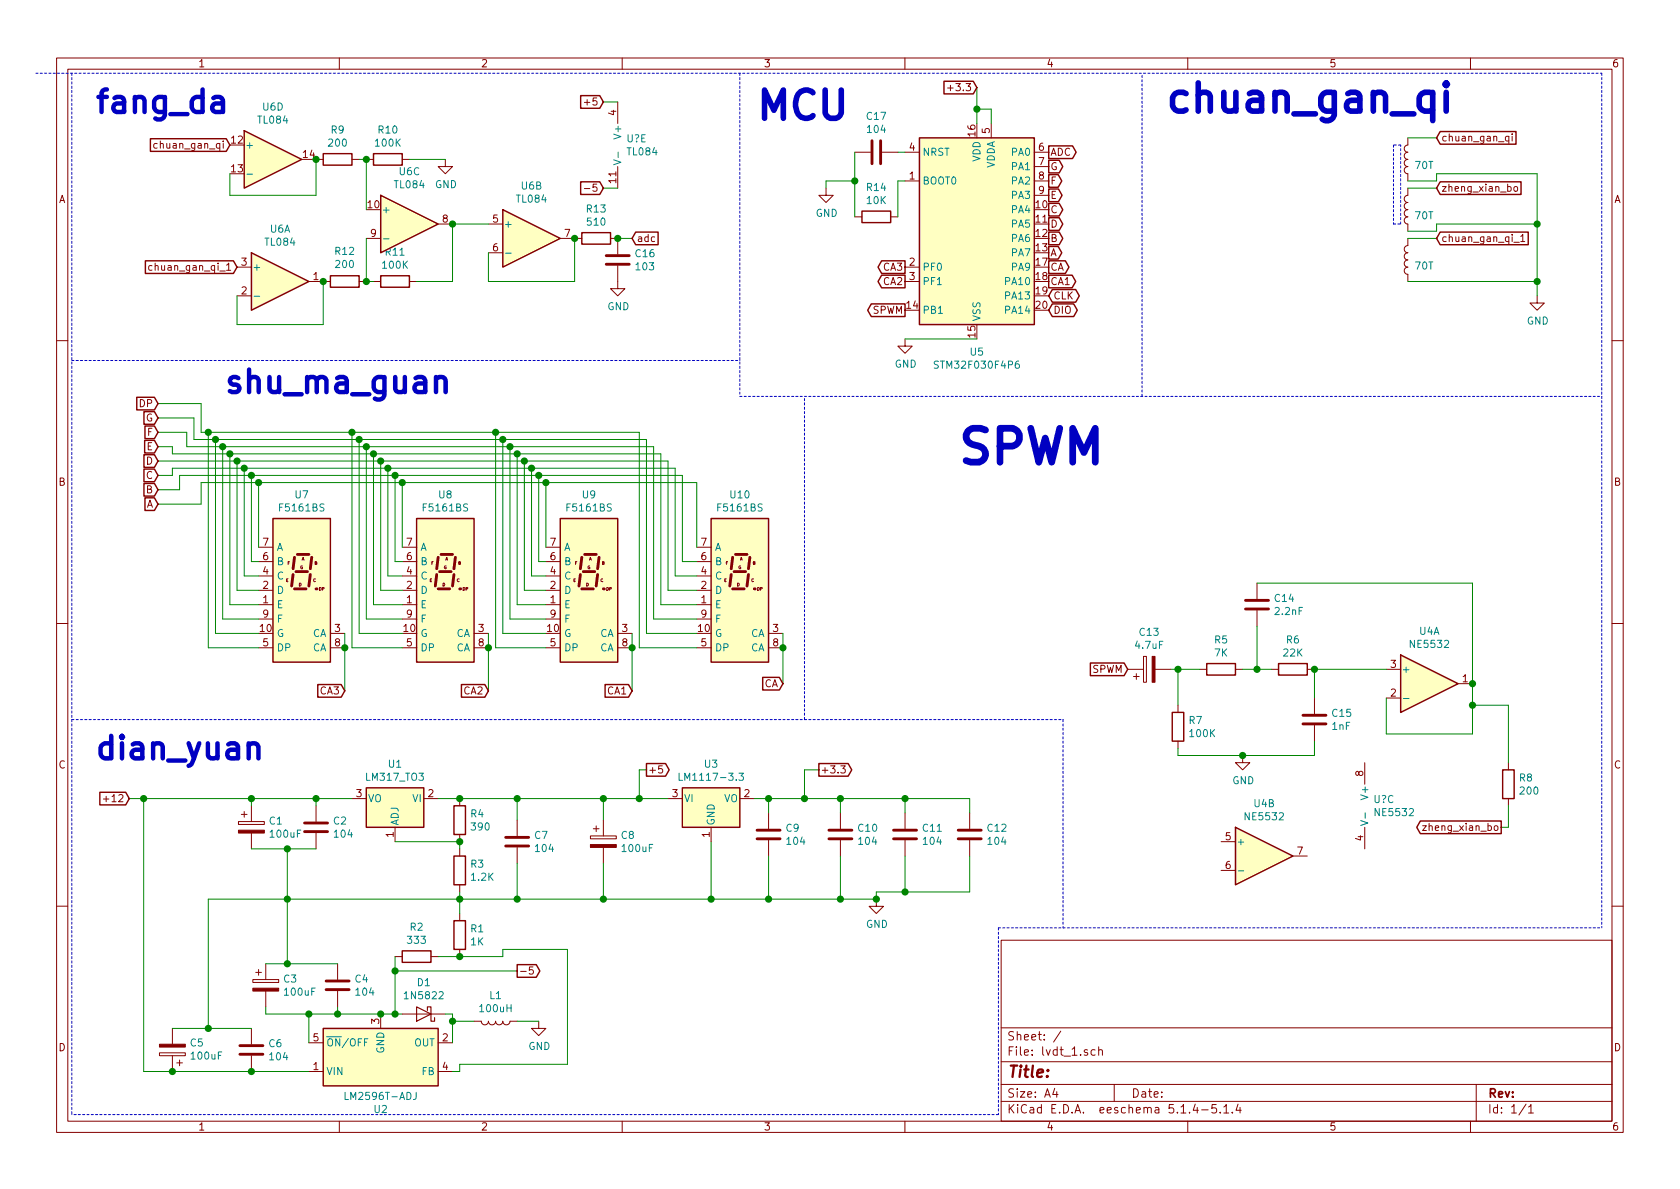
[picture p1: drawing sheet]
EESchema Schematic File Version 4
LIBS:lvdt_1-cache
EELAYER 30 0
EELAYER END
$Descr A4 11693 8268
encoding utf-8
Sheet 1 1
Title ""
Date ""
Rev ""
Comp ""
Comment1 ""
Comment2 ""
Comment3 ""
Comment4 ""
$EndDescr
$Comp
L Regulator_Linear:LM317_TO3 U1
U 1 1
P 2750 5550
F 0 "U1" H 2750 5792 50  0000 C CNN
F 1 "LM317_TO3" H 2750 5701 50  0000 C CNN
F 2 "Package_TO_SOT_THT:TO-3" H 2750 5750 50  0001 C CIN
F 3 "http://www.ti.com/lit/ds/symlink/lm317.pdf" H 2750 5550 50  0001 C CNN
	1    2750 5550
	-1   0    0    -1  
$EndComp
$Comp
L Device:R R4
U 1 1
P 3200 5700
F 0 "R4" H 3270 5746 50  0000 L CNN
F 1 "390" H 3270 5655 50  0000 L CNN
F 2 "" V 3130 5700 50  0001 C CNN
F 3 "~" H 3200 5700 50  0001 C CNN
	1    3200 5700
	1    0    0    -1  
$EndComp
$Comp
L Device:R R3
U 1 1
P 3200 6050
F 0 "R3" H 3270 6096 50  0000 L CNN
F 1 "1.2K" H 3270 6005 50  0000 L CNN
F 2 "" V 3130 6050 50  0001 C CNN
F 3 "~" H 3200 6050 50  0001 C CNN
	1    3200 6050
	1    0    0    -1  
$EndComp
Wire Wire Line
	2750 5850 3200 5850
Wire Wire Line
	3200 5900 3200 5850
Connection ~ 3200 5850
Wire Wire Line
	3050 5550 3200 5550
$Comp
L Device:C C2
U 1 1
P 2200 5750
F 0 "C2" H 2315 5796 50  0000 L CNN
F 1 "104" H 2315 5705 50  0000 L CNN
F 2 "" H 2238 5600 50  0001 C CNN
F 3 "~" H 2200 5750 50  0001 C CNN
	1    2200 5750
	1    0    0    -1  
$EndComp
$Comp
L Device:CP C1
U 1 1
P 1750 5750
F 0 "C1" H 1868 5796 50  0000 L CNN
F 1 "100uF" H 1868 5705 50  0000 L CNN
F 2 "" H 1788 5600 50  0001 C CNN
F 3 "~" H 1750 5750 50  0001 C CNN
	1    1750 5750
	1    0    0    -1  
$EndComp
Wire Wire Line
	2450 5550 2200 5550
Wire Wire Line
	2200 5550 2200 5600
Connection ~ 2200 5550
Wire Wire Line
	2200 5550 1750 5550
$Comp
L Regulator_Switching:LM2596T-ADJ U2
U 1 1
P 2650 7350
F 0 "U2" H 2650 7717 50  0000 C CNN
F 1 "LM2596T-ADJ" H 2650 7626 50  0000 C CNN
F 2 "Package_TO_SOT_THT:TO-220-5_P3.4x3.7mm_StaggerOdd_Lead3.8mm_Vertical" H 2700 7100 50  0001 L CIN
F 3 "http://www.ti.com/lit/ds/symlink/lm2596.pdf" H 2650 7350 50  0001 C CNN
	1    2650 7350
	1    0    0    1   
$EndComp
Wire Wire Line
	2650 7050 2350 7050
Wire Wire Line
	2150 7050 2150 7250
$Comp
L Device:C C6
U 1 1
P 1750 7300
F 0 "C6" H 1865 7346 50  0000 L CNN
F 1 "104" H 1865 7255 50  0000 L CNN
F 2 "" H 1788 7150 50  0001 C CNN
F 3 "~" H 1750 7300 50  0001 C CNN
	1    1750 7300
	1    0    0    -1  
$EndComp
$Comp
L Device:CP C5
U 1 1
P 1200 7300
F 0 "C5" H 1082 7254 50  0000 R CNN
F 1 "100uF" H 1082 7345 50  0000 R CNN
F 2 "" H 1238 7150 50  0001 C CNN
F 3 "~" H 1200 7300 50  0001 C CNN
	1    1200 7300
	-1   0    0    1   
$EndComp
Wire Wire Line
	2150 7450 1750 7450
Wire Wire Line
	1200 7450 1750 7450
Connection ~ 1750 7450
$Comp
L Diode:1N5822 D1
U 1 1
P 2950 7050
F 0 "D1" H 2950 6834 50  0000 C CNN
F 1 "1N5822" H 2950 6925 50  0000 C CNN
F 2 "Diode_THT:D_DO-201AD_P15.24mm_Horizontal" H 2950 6875 50  0001 C CNN
F 3 "http://www.vishay.com/docs/88526/1n5820.pdf" H 2950 7050 50  0001 C CNN
	1    2950 7050
	-1   0    0    1   
$EndComp
Wire Wire Line
	3100 7050 3150 7050
Wire Wire Line
	2800 7050 2750 7050
Connection ~ 2650 7050
$Comp
L Device:R R1
U 1 1
P 3200 6500
F 0 "R1" H 3270 6546 50  0000 L CNN
F 1 "1K" H 3270 6455 50  0000 L CNN
F 2 "" V 3130 6500 50  0001 C CNN
F 3 "~" H 3200 6500 50  0001 C CNN
	1    3200 6500
	1    0    0    -1  
$EndComp
$Comp
L Device:R R2
U 1 1
P 2900 6650
F 0 "R2" V 2693 6650 50  0000 C CNN
F 1 "333" V 2784 6650 50  0000 C CNN
F 2 "" V 2830 6650 50  0001 C CNN
F 3 "~" H 2900 6650 50  0001 C CNN
	1    2900 6650
	0    1    1    0   
$EndComp
Wire Wire Line
	3050 6650 3200 6650
Wire Wire Line
	2750 6650 2750 6750
Connection ~ 2750 7050
Wire Wire Line
	2750 7050 2650 7050
Wire Wire Line
	3150 7450 3200 7450
Wire Wire Line
	3950 7400 3950 6600
$Comp
L Device:C C4
U 1 1
P 2350 6850
F 0 "C4" H 2465 6896 50  0000 L CNN
F 1 "104" H 2465 6805 50  0000 L CNN
F 2 "" H 2388 6700 50  0001 C CNN
F 3 "~" H 2350 6850 50  0001 C CNN
	1    2350 6850
	1    0    0    -1  
$EndComp
$Comp
L Device:CP C3
U 1 1
P 1850 6850
F 0 "C3" H 1968 6896 50  0000 L CNN
F 1 "100uF" H 1968 6805 50  0000 L CNN
F 2 "" H 1888 6700 50  0001 C CNN
F 3 "~" H 1850 6850 50  0001 C CNN
	1    1850 6850
	1    0    0    -1  
$EndComp
Wire Wire Line
	2350 7000 2350 7050
Connection ~ 2350 7050
Wire Wire Line
	2350 7050 2150 7050
Wire Wire Line
	1850 7000 1850 7050
Wire Wire Line
	1850 7050 2150 7050
Connection ~ 2150 7050
Wire Wire Line
	1850 6700 2000 6700
Wire Wire Line
	1750 5900 2000 5900
Connection ~ 2000 5900
Wire Wire Line
	2000 5900 2200 5900
Connection ~ 2000 6700
Wire Wire Line
	2000 6700 2350 6700
Wire Wire Line
	2000 5900 2000 6250
Wire Wire Line
	1750 7150 1450 7150
Connection ~ 2000 6250
Wire Wire Line
	2000 6250 2000 6700
Wire Wire Line
	1450 6250 1450 7150
Connection ~ 1450 7150
Wire Wire Line
	1450 7150 1200 7150
Wire Wire Line
	3200 6350 3200 6250
Connection ~ 3200 6250
Wire Wire Line
	3200 6250 2000 6250
Wire Wire Line
	3200 6250 3200 6200
Wire Wire Line
	1750 5550 1750 5600
Wire Wire Line
	1750 5550 1000 5550
Wire Wire Line
	1000 5550 1000 7450
Wire Wire Line
	1000 7450 1200 7450
Connection ~ 1750 5550
Connection ~ 1200 7450
$Comp
L power:GND #PWR?
U 1 1
P 6100 6250
F 0 "#PWR?" H 6100 6000 50  0001 C CNN
F 1 "GND" H 6105 6077 50  0000 C CNN
F 2 "" H 6100 6250 50  0001 C CNN
F 3 "" H 6100 6250 50  0001 C CNN
	1    6100 6250
	1    0    0    -1  
$EndComp
Connection ~ 2750 6750
Wire Wire Line
	2750 6750 2750 7050
Text GLabel 4500 5350 2    50   Output ~ 0
+5
Text GLabel 3600 6750 2    50   Output ~ 0
-5
Text GLabel 900  5550 0    50   Input ~ 0
+12
Wire Wire Line
	900  5550 1000 5550
Connection ~ 1000 5550
Wire Wire Line
	1450 6250 2000 6250
$Comp
L MCU_ST_STM32F0:STM32F030F4Px U5
U 1 1
P 6800 1550
F 0 "U5" H 6800 661 50  0000 C CNN
F 1 "STM32F030F4P6" H 6800 570 50  0000 C CNN
F 2 "Package_SO:TSSOP-20_4.4x6.5mm_P0.65mm" H 6400 850 50  0001 R CNN
F 3 "http://www.st.com/st-web-ui/static/active/en/resource/technical/document/datasheet/DM00088500.pdf" H 6800 1550 50  0001 C CNN
	1    6800 1550
	1    0    0    -1  
$EndComp
$Comp
L Device:C C17
U 1 1
P 6100 1050
F 0 "C17" V 5848 1050 50  0000 C CNN
F 1 "104" V 5939 1050 50  0000 C CNN
F 2 "" H 6138 900 50  0001 C CNN
F 3 "~" H 6100 1050 50  0001 C CNN
	1    6100 1050
	0    1    1    0   
$EndComp
$Comp
L Device:R R14
U 1 1
P 6100 1500
F 0 "R14" V 5893 1500 50  0000 C CNN
F 1 "10K" V 5984 1500 50  0000 C CNN
F 2 "" V 6030 1500 50  0001 C CNN
F 3 "~" H 6100 1500 50  0001 C CNN
	1    6100 1500
	0    1    1    0   
$EndComp
Wire Wire Line
	6250 1500 6250 1250
Wire Wire Line
	6250 1250 6300 1250
Wire Wire Line
	6300 1050 6250 1050
Wire Wire Line
	5950 1500 5950 1250
$Comp
L power:GND #PWR?
U 1 1
P 5750 1300
F 0 "#PWR?" H 5750 1050 50  0001 C CNN
F 1 "GND" H 5755 1127 50  0000 C CNN
F 2 "" H 5750 1300 50  0001 C CNN
F 3 "" H 5750 1300 50  0001 C CNN
	1    5750 1300
	1    0    0    -1  
$EndComp
Wire Wire Line
	5750 1300 5750 1250
Wire Wire Line
	5750 1250 5950 1250
Connection ~ 5950 1250
Wire Wire Line
	5950 1250 5950 1050
Text GLabel 6800 600  0    50   Input ~ 0
+3.3
Wire Wire Line
	6800 850  6800 750 
Wire Wire Line
	6900 850  6900 750 
Wire Wire Line
	6900 750  6800 750 
Connection ~ 6800 750 
Wire Wire Line
	6800 750  6800 600 
$Comp
L power:GND #PWR?
U 1 1
P 6300 2350
F 0 "#PWR?" H 6300 2100 50  0001 C CNN
F 1 "GND" H 6305 2177 50  0000 C CNN
F 2 "" H 6300 2350 50  0001 C CNN
F 3 "" H 6300 2350 50  0001 C CNN
	1    6300 2350
	1    0    0    -1  
$EndComp
Wire Wire Line
	6300 2350 6800 2350
Text GLabel 7300 2150 2    50   BiDi ~ 0
DIO
Text GLabel 7300 2050 2    50   BiDi ~ 0
CLK
$Comp
L Display_Character:KCSA02-105 U10
U 1 1
P 5150 4100
F 0 "U10" H 5150 4767 50  0000 C CNN
F 1 "F5161BS" H 5150 4676 50  0000 C CNN
F 2 "Display_7Segment:KCSC02-105" H 5150 3500 50  0001 C CNN
F 3 "http://www.kingbright.com/attachments/file/psearch/000/00/00/KCSA02-105(Ver.10A).pdf" H 4650 4575 50  0001 L CNN
	1    5150 4100
	1    0    0    -1  
$EndComp
$Comp
L Display_Character:KCSA02-105 U9
U 1 1
P 4100 4100
F 0 "U9" H 4100 4767 50  0000 C CNN
F 1 "F5161BS" H 4100 4676 50  0000 C CNN
F 2 "Display_7Segment:KCSC02-105" H 4100 3500 50  0001 C CNN
F 3 "http://www.kingbright.com/attachments/file/psearch/000/00/00/KCSA02-105(Ver.10A).pdf" H 3600 4575 50  0001 L CNN
	1    4100 4100
	1    0    0    -1  
$EndComp
$Comp
L Display_Character:KCSA02-105 U8
U 1 1
P 3100 4100
F 0 "U8" H 3100 4767 50  0000 C CNN
F 1 "F5161BS" H 3100 4676 50  0000 C CNN
F 2 "Display_7Segment:KCSC02-105" H 3100 3500 50  0001 C CNN
F 3 "http://www.kingbright.com/attachments/file/psearch/000/00/00/KCSA02-105(Ver.10A).pdf" H 2600 4575 50  0001 L CNN
	1    3100 4100
	1    0    0    -1  
$EndComp
$Comp
L Display_Character:KCSA02-105 U7
U 1 1
P 2100 4100
F 0 "U7" H 2100 4767 50  0000 C CNN
F 1 "F5161BS" H 2100 4676 50  0000 C CNN
F 2 "Display_7Segment:KCSC02-105" H 2100 3500 50  0001 C CNN
F 3 "http://www.kingbright.com/attachments/file/psearch/000/00/00/KCSA02-105(Ver.10A).pdf" H 1600 4575 50  0001 L CNN
	1    2100 4100
	1    0    0    -1  
$EndComp
Wire Wire Line
	4850 3800 4850 3350
Wire Wire Line
	4850 3350 3800 3350
Wire Wire Line
	4850 3900 4750 3900
Wire Wire Line
	4750 3900 4750 3300
Wire Wire Line
	4750 3300 3750 3300
Wire Wire Line
	4850 4000 4700 4000
Wire Wire Line
	4700 4000 4700 3250
Wire Wire Line
	4700 3250 3700 3250
Wire Wire Line
	4850 4100 4650 4100
Wire Wire Line
	4650 4100 4650 3200
Wire Wire Line
	4650 3200 3650 3200
Wire Wire Line
	4850 4200 4600 4200
Wire Wire Line
	4600 4200 4600 3150
Wire Wire Line
	4600 3150 3600 3150
Wire Wire Line
	4850 4300 4550 4300
Wire Wire Line
	4550 4300 4550 3100
Wire Wire Line
	4550 3100 3550 3100
Wire Wire Line
	4850 4400 4500 4400
Wire Wire Line
	4500 4400 4500 3050
Wire Wire Line
	4500 3050 3500 3050
Wire Wire Line
	4850 4500 4450 4500
Wire Wire Line
	4450 4500 4450 3000
Wire Wire Line
	4450 3000 3450 3000
Wire Wire Line
	3800 3800 3800 3350
Connection ~ 3800 3350
Wire Wire Line
	3800 3350 2800 3350
Wire Wire Line
	3800 3900 3750 3900
Wire Wire Line
	3750 3900 3750 3300
Connection ~ 3750 3300
Wire Wire Line
	3750 3300 2750 3300
Wire Wire Line
	3800 4000 3700 4000
Wire Wire Line
	3700 4000 3700 3250
Connection ~ 3700 3250
Wire Wire Line
	3700 3250 2700 3250
Wire Wire Line
	3800 4100 3650 4100
Wire Wire Line
	3650 4100 3650 3200
Connection ~ 3650 3200
Wire Wire Line
	3650 3200 2650 3200
Wire Wire Line
	3800 4200 3600 4200
Wire Wire Line
	3600 4200 3600 3150
Connection ~ 3600 3150
Wire Wire Line
	3600 3150 2600 3150
Wire Wire Line
	3800 4300 3550 4300
Wire Wire Line
	3550 4300 3550 3100
Connection ~ 3550 3100
Wire Wire Line
	3550 3100 2550 3100
Wire Wire Line
	3800 4400 3500 4400
Wire Wire Line
	3500 4400 3500 3050
Connection ~ 3500 3050
Wire Wire Line
	3500 3050 2500 3050
Wire Wire Line
	3800 4500 3450 4500
Wire Wire Line
	3450 4500 3450 3000
Connection ~ 3450 3000
Wire Wire Line
	3450 3000 2450 3000
Wire Wire Line
	2800 3800 2800 3350
Connection ~ 2800 3350
Wire Wire Line
	2800 3350 1800 3350
Wire Wire Line
	2800 3900 2750 3900
Wire Wire Line
	2750 3900 2750 3300
Connection ~ 2750 3300
Wire Wire Line
	2750 3300 1750 3300
Wire Wire Line
	2800 4000 2700 4000
Wire Wire Line
	2700 4000 2700 3250
Connection ~ 2700 3250
Wire Wire Line
	2700 3250 1700 3250
Wire Wire Line
	2800 4100 2650 4100
Wire Wire Line
	2650 4100 2650 3200
Connection ~ 2650 3200
Wire Wire Line
	2800 4200 2600 4200
Wire Wire Line
	2600 4200 2600 3150
Connection ~ 2600 3150
Wire Wire Line
	2600 3150 1600 3150
Wire Wire Line
	2800 4300 2550 4300
Wire Wire Line
	2550 4300 2550 3100
Connection ~ 2550 3100
Wire Wire Line
	2550 3100 1550 3100
Wire Wire Line
	2800 4400 2500 4400
Wire Wire Line
	2500 4400 2500 3050
Connection ~ 2500 3050
Wire Wire Line
	2500 3050 1500 3050
Wire Wire Line
	2800 4500 2450 4500
Wire Wire Line
	2450 4500 2450 3000
Connection ~ 2450 3000
Wire Wire Line
	2450 3000 1450 3000
Wire Wire Line
	1800 3800 1800 3350
Connection ~ 1800 3350
Wire Wire Line
	1800 3350 1400 3350
Wire Wire Line
	1800 3900 1750 3900
Wire Wire Line
	1750 3900 1750 3300
Connection ~ 1750 3300
Wire Wire Line
	2650 3200 1650 3200
Wire Wire Line
	1800 4000 1700 4000
Wire Wire Line
	1700 4000 1700 3250
Connection ~ 1700 3250
Wire Wire Line
	1800 4100 1650 4100
Wire Wire Line
	1650 4100 1650 3200
Connection ~ 1650 3200
Wire Wire Line
	1800 4200 1600 4200
Wire Wire Line
	1600 4200 1600 3150
Connection ~ 1600 3150
Wire Wire Line
	1800 4300 1550 4300
Wire Wire Line
	1550 4300 1550 3100
Connection ~ 1550 3100
Wire Wire Line
	1800 4400 1500 4400
Wire Wire Line
	1500 4400 1500 3050
Connection ~ 1500 3050
Wire Wire Line
	1800 4500 1450 4500
Wire Wire Line
	1450 4500 1450 3000
Connection ~ 1450 3000
Wire Wire Line
	1450 3000 1400 3000
Wire Wire Line
	2400 4400 2400 4500
Connection ~ 2400 4500
Wire Wire Line
	2400 4500 2400 4800
Wire Wire Line
	3400 4400 3400 4500
Connection ~ 3400 4500
Wire Wire Line
	3400 4500 3400 4800
Wire Wire Line
	4400 4400 4400 4500
Connection ~ 4400 4500
Wire Wire Line
	4400 4500 4400 4800
Wire Wire Line
	5450 4400 5450 4500
Connection ~ 5450 4500
Wire Wire Line
	5450 4500 5450 4750
Text GLabel 7300 1750 2    50   Output ~ 0
A
Text GLabel 1100 3500 0    50   Input ~ 0
A
Text GLabel 1100 3400 0    50   Input ~ 0
B
Text GLabel 1100 3300 0    50   Input ~ 0
C
Text GLabel 1100 3200 0    50   Input ~ 0
D
Text GLabel 1100 3100 0    50   Input ~ 0
E
Text GLabel 1100 3000 0    50   Input ~ 0
F
Text GLabel 1100 2900 0    50   Input ~ 0
G
Text GLabel 1100 2800 0    50   Input ~ 0
DP
Wire Wire Line
	1400 3000 1400 2800
Wire Wire Line
	1400 2800 1100 2800
Wire Wire Line
	1350 3050 1350 2900
Wire Wire Line
	1350 2900 1100 2900
Wire Wire Line
	1350 3050 1500 3050
Wire Wire Line
	1300 3100 1300 3000
Wire Wire Line
	1300 3000 1100 3000
Wire Wire Line
	1300 3100 1550 3100
Wire Wire Line
	1200 3150 1200 3100
Wire Wire Line
	1200 3100 1100 3100
Wire Wire Line
	1200 3150 1600 3150
Wire Wire Line
	1100 3200 1650 3200
Wire Wire Line
	1200 3250 1200 3300
Wire Wire Line
	1200 3250 1700 3250
Wire Wire Line
	1200 3300 1100 3300
Wire Wire Line
	1250 3300 1250 3400
Wire Wire Line
	1250 3400 1100 3400
Wire Wire Line
	1250 3300 1750 3300
Wire Wire Line
	1400 3350 1400 3500
Wire Wire Line
	1400 3500 1100 3500
Text GLabel 7300 1650 2    50   Output ~ 0
B
Text GLabel 7300 1550 2    50   Output ~ 0
D
Text GLabel 7300 1150 2    50   Output ~ 0
G
Text GLabel 7300 1250 2    50   Output ~ 0
F
Text GLabel 7300 1350 2    50   Output ~ 0
E
Text GLabel 7300 1450 2    50   Output ~ 0
C
Text GLabel 7300 1850 2    50   Output ~ 0
CA
Text GLabel 7300 1950 2    50   Output ~ 0
CA1
Text GLabel 6300 1850 0    50   Output ~ 0
CA3
Text GLabel 6300 1950 0    50   Output ~ 0
CA2
Text GLabel 6300 2150 0    50   Output ~ 0
SPWM
Text GLabel 7300 1050 2    50   Output ~ 0
ADC
Text GLabel 5450 4750 0    50   Input ~ 0
CA
Text GLabel 4400 4800 0    50   Input ~ 0
CA1
Text GLabel 3400 4800 0    50   Input ~ 0
CA2
Text GLabel 2400 4800 0    50   Input ~ 0
CA3
$Comp
L Amplifier_Operational:TL084 U6
U 1 1
P 1950 1950
F 0 "U6" H 1950 2317 50  0000 C CNN
F 1 "TL084" H 1950 2226 50  0000 C CNN
F 2 "" H 1900 2050 50  0001 C CNN
F 3 "http://www.ti.com/lit/ds/symlink/tl081.pdf" H 2000 2150 50  0001 C CNN
	1    1950 1950
	1    0    0    -1  
$EndComp
$Comp
L Amplifier_Operational:TL084 U6
U 2 1
P 3700 1650
F 0 "U6" H 3700 2017 50  0000 C CNN
F 1 "TL084" H 3700 1926 50  0000 C CNN
F 2 "" H 3650 1750 50  0001 C CNN
F 3 "http://www.ti.com/lit/ds/symlink/tl081.pdf" H 3750 1850 50  0001 C CNN
	2    3700 1650
	1    0    0    -1  
$EndComp
$Comp
L Amplifier_Operational:TL084 U6
U 3 1
P 2850 1550
F 0 "U6" H 2850 1917 50  0000 C CNN
F 1 "TL084" H 2850 1826 50  0000 C CNN
F 2 "" H 2800 1650 50  0001 C CNN
F 3 "http://www.ti.com/lit/ds/symlink/tl081.pdf" H 2900 1750 50  0001 C CNN
	3    2850 1550
	1    0    0    -1  
$EndComp
$Comp
L Amplifier_Operational:TL084 U6
U 4 1
P 1900 1100
F 0 "U6" H 1900 1467 50  0000 C CNN
F 1 "TL084" H 1900 1376 50  0000 C CNN
F 2 "" H 1850 1200 50  0001 C CNN
F 3 "http://www.ti.com/lit/ds/symlink/tl081.pdf" H 1950 1300 50  0001 C CNN
	4    1900 1100
	1    0    0    -1  
$EndComp
Wire Wire Line
	1600 1350 2200 1350
Wire Wire Line
	2200 1350 2200 1100
Wire Wire Line
	3400 1750 3400 1950
Wire Wire Line
	3400 1950 4000 1950
Wire Wire Line
	2250 2250 2250 1950
$Comp
L Device:R R9
U 1 1
P 2350 1100
F 0 "R9" V 2143 1100 50  0000 C CNN
F 1 "200" V 2234 1100 50  0000 C CNN
F 2 "" V 2280 1100 50  0001 C CNN
F 3 "~" H 2350 1100 50  0001 C CNN
	1    2350 1100
	0    1    1    0   
$EndComp
$Comp
L Device:R R10
U 1 1
P 2700 1100
F 0 "R10" V 2493 1100 50  0000 C CNN
F 1 "100K" V 2584 1100 50  0000 C CNN
F 2 "" V 2630 1100 50  0001 C CNN
F 3 "~" H 2700 1100 50  0001 C CNN
	1    2700 1100
	0    1    1    0   
$EndComp
$Comp
L Device:R R12
U 1 1
P 2400 1950
F 0 "R12" V 2607 1950 50  0000 C CNN
F 1 "200" V 2516 1950 50  0000 C CNN
F 2 "" V 2330 1950 50  0001 C CNN
F 3 "~" H 2400 1950 50  0001 C CNN
	1    2400 1950
	0    -1   -1   0   
$EndComp
$Comp
L Device:R R11
U 1 1
P 2750 1950
F 0 "R11" V 2543 1950 50  0000 C CNN
F 1 "100K" V 2634 1950 50  0000 C CNN
F 2 "" V 2680 1950 50  0001 C CNN
F 3 "~" H 2750 1950 50  0001 C CNN
	1    2750 1950
	0    1    1    0   
$EndComp
Connection ~ 2250 1950
Connection ~ 2200 1100
Wire Wire Line
	1600 1350 1600 1200
Wire Wire Line
	1650 2250 2250 2250
Wire Wire Line
	1650 2050 1650 2250
Wire Wire Line
	2550 1450 2550 1100
Wire Wire Line
	2500 1100 2550 1100
Connection ~ 2550 1100
Wire Wire Line
	2550 1650 2550 1950
Wire Wire Line
	2600 1950 2550 1950
Connection ~ 2550 1950
Wire Wire Line
	2900 1950 3150 1950
Wire Wire Line
	3150 1950 3150 1550
$Comp
L power:GND #PWR?
U 1 1
P 3100 1100
F 0 "#PWR?" H 3100 850 50  0001 C CNN
F 1 "GND" H 3105 927 50  0000 C CNN
F 2 "" H 3100 1100 50  0001 C CNN
F 3 "" H 3100 1100 50  0001 C CNN
	1    3100 1100
	1    0    0    -1  
$EndComp
Wire Wire Line
	2850 1100 3100 1100
Wire Wire Line
	4000 1950 4000 1650
Wire Wire Line
	3400 1550 3150 1550
Connection ~ 3150 1550
Text GLabel 1600 1000 0    50   Input ~ 0
chuan_gan_qi
Text GLabel 1650 1850 0    50   Input ~ 0
chuan_gan_qi_1
Text GLabel 4400 1650 2    50   Input ~ 0
adc
$Comp
L Device:R R13
U 1 1
P 4150 1650
F 0 "R13" V 3943 1650 50  0000 C CNN
F 1 "510" V 4034 1650 50  0000 C CNN
F 2 "" V 4080 1650 50  0001 C CNN
F 3 "~" H 4150 1650 50  0001 C CNN
	1    4150 1650
	0    1    1    0   
$EndComp
Connection ~ 4000 1650
$Comp
L Amplifier_Operational:NE5532 U4
U 1 1
P 9950 4750
F 0 "U4" H 9950 5117 50  0000 C CNN
F 1 "NE5532" H 9950 5026 50  0000 C CNN
F 2 "" H 9950 4750 50  0001 C CNN
F 3 "http://www.ti.com/lit/ds/symlink/ne5532.pdf" H 9950 4750 50  0001 C CNN
	1    9950 4750
	1    0    0    -1  
$EndComp
$Comp
L Amplifier_Operational:NE5532 U4
U 2 1
P 8800 5950
F 0 "U4" H 8800 6317 50  0000 C CNN
F 1 "NE5532" H 8800 6226 50  0000 C CNN
F 2 "" H 8800 5950 50  0001 C CNN
F 3 "http://www.ti.com/lit/ds/symlink/ne5532.pdf" H 8800 5950 50  0001 C CNN
	2    8800 5950
	1    0    0    -1  
$EndComp
$Comp
L Amplifier_Operational:NE5532 U?
U 3 1
P 9600 5600
F 0 "U?" H 9558 5646 50  0000 L CNN
F 1 "NE5532" H 9558 5555 50  0000 L CNN
F 2 "" H 9600 5600 50  0001 C CNN
F 3 "http://www.ti.com/lit/ds/symlink/ne5532.pdf" H 9600 5600 50  0001 C CNN
	3    9600 5600
	1    0    0    -1  
$EndComp
$Comp
L Amplifier_Operational:TL084 U?
U 5 1
P 4400 1000
F 0 "U?" H 4358 1046 50  0000 L CNN
F 1 "TL084" H 4358 955 50  0000 L CNN
F 2 "" H 4350 1100 50  0001 C CNN
F 3 "http://www.ti.com/lit/ds/symlink/tl081.pdf" H 4450 1200 50  0001 C CNN
	5    4400 1000
	1    0    0    -1  
$EndComp
Text GLabel 4200 700  0    50   Input ~ 0
+5
Text GLabel 4200 1300 0    50   Input ~ 0
-5
Wire Wire Line
	4200 1300 4300 1300
Wire Wire Line
	4300 700  4200 700 
$Comp
L Device:CP C13
U 1 1
P 8000 4650
F 0 "C13" V 8255 4650 50  0000 C CNN
F 1 "4.7uF" V 8164 4650 50  0000 C CNN
F 2 "" H 8038 4500 50  0001 C CNN
F 3 "~" H 8000 4650 50  0001 C CNN
	1    8000 4650
	0    -1   -1   0   
$EndComp
$Comp
L Device:R R7
U 1 1
P 8200 5050
F 0 "R7" H 8270 5096 50  0000 L CNN
F 1 "100K" H 8270 5005 50  0000 L CNN
F 2 "" V 8130 5050 50  0001 C CNN
F 3 "~" H 8200 5050 50  0001 C CNN
	1    8200 5050
	1    0    0    -1  
$EndComp
$Comp
L Device:R R5
U 1 1
P 8500 4650
F 0 "R5" V 8293 4650 50  0000 C CNN
F 1 "7K" V 8384 4650 50  0000 C CNN
F 2 "" V 8430 4650 50  0001 C CNN
F 3 "~" H 8500 4650 50  0001 C CNN
	1    8500 4650
	0    1    1    0   
$EndComp
$Comp
L Device:C C14
U 1 1
P 8750 4200
F 0 "C14" H 8865 4246 50  0000 L CNN
F 1 "2.2nF" H 8865 4155 50  0000 L CNN
F 2 "" H 8788 4050 50  0001 C CNN
F 3 "~" H 8750 4200 50  0001 C CNN
	1    8750 4200
	1    0    0    -1  
$EndComp
$Comp
L Device:C C15
U 1 1
P 9150 5000
F 0 "C15" H 9265 5046 50  0000 L CNN
F 1 "1nF" H 9265 4955 50  0000 L CNN
F 2 "" H 9188 4850 50  0001 C CNN
F 3 "~" H 9150 5000 50  0001 C CNN
	1    9150 5000
	1    0    0    -1  
$EndComp
$Comp
L Device:R R6
U 1 1
P 9000 4650
F 0 "R6" V 8793 4650 50  0000 C CNN
F 1 "22K" V 8884 4650 50  0000 C CNN
F 2 "" V 8930 4650 50  0001 C CNN
F 3 "~" H 9000 4650 50  0001 C CNN
	1    9000 4650
	0    1    1    0   
$EndComp
Wire Wire Line
	9650 4850 9650 5100
Wire Wire Line
	9650 5100 10250 5100
Wire Wire Line
	8650 4650 8750 4650
Wire Wire Line
	8200 4900 8200 4650
Wire Wire Line
	8150 4650 8200 4650
Connection ~ 8200 4650
Wire Wire Line
	8200 4650 8350 4650
Wire Wire Line
	9150 4650 9650 4650
Wire Wire Line
	9150 4850 9150 4650
Connection ~ 9150 4650
Wire Wire Line
	8200 5200 8200 5250
Wire Wire Line
	8200 5250 8650 5250
Wire Wire Line
	9150 5250 9150 5150
Wire Wire Line
	8750 4350 8750 4650
Connection ~ 8750 4650
Wire Wire Line
	8750 4650 8850 4650
Wire Wire Line
	8750 4050 10250 4050
Text GLabel 7850 4650 0    50   Input ~ 0
SPWM
Text GLabel 10450 5750 0    50   Output ~ 0
zheng_xian_bo
$Comp
L power:GND #PWR?
U 1 1
P 8650 5250
F 0 "#PWR?" H 8650 5000 50  0001 C CNN
F 1 "GND" H 8655 5077 50  0000 C CNN
F 2 "" H 8650 5250 50  0001 C CNN
F 3 "" H 8650 5250 50  0001 C CNN
	1    8650 5250
	1    0    0    -1  
$EndComp
Connection ~ 8650 5250
Wire Wire Line
	8650 5250 9150 5250
Text Notes 5250 850  0    197  ~ 39
MCU
Text Notes 650  5300 0    157  ~ 31
dian_yuan
Text Notes 1550 2750 0    157  ~ 31
shu_ma_guan
Text Notes 6650 3250 0    236  ~ 47
SPWM
$Comp
L Device:L L1
U 1 1
P 9800 1100
F 0 "L1" H 9756 1054 50  0001 R CNN
F 1 "70T" H 9756 1145 50  0000 R CNN
F 2 "" H 9800 1100 50  0001 C CNN
F 3 "~" H 9800 1100 50  0001 C CNN
	1    9800 1100
	-1   0    0    1   
$EndComp
$Comp
L Device:L L2
U 1 1
P 9800 1450
F 0 "L2" H 9756 1404 50  0001 R CNN
F 1 "70T" H 9756 1495 50  0000 R CNN
F 2 "" H 9800 1450 50  0001 C CNN
F 3 "~" H 9800 1450 50  0001 C CNN
	1    9800 1450
	-1   0    0    1   
$EndComp
$Comp
L Device:L L3
U 1 1
P 9800 1800
F 0 "L3" H 9756 1754 50  0001 R CNN
F 1 "70T" H 9756 1845 50  0000 R CNN
F 2 "" H 9800 1800 50  0001 C CNN
F 3 "~" H 9800 1800 50  0001 C CNN
	1    9800 1800
	-1   0    0    1   
$EndComp
Wire Notes Line
	9700 1550 9750 1550
Wire Notes Line
	9750 1000 9700 1000
Wire Notes Line
	9750 1550 9750 1000
Wire Notes Line
	9700 1000 9700 1550
Text GLabel 10000 1300 2    50   Input ~ 0
zheng_xian_bo
Text GLabel 10000 950  2    50   Input ~ 0
chuan_gan_qi
Text GLabel 10000 1650 2    50   Input ~ 0
chuan_gan_qi_1
Wire Wire Line
	10000 950  9800 950 
Wire Wire Line
	10000 1300 9800 1300
Wire Wire Line
	10000 1650 9800 1650
Wire Wire Line
	10000 1250 10000 1200
Wire Wire Line
	10000 1200 10700 1200
Wire Wire Line
	10700 1200 10700 1550
Wire Wire Line
	9800 1250 10000 1250
Wire Wire Line
	10000 1600 10000 1550
Wire Wire Line
	9800 1600 10000 1600
Wire Wire Line
	10000 1550 10700 1550
Connection ~ 10700 1550
Wire Wire Line
	10700 1550 10700 1950
Wire Wire Line
	9800 1950 10700 1950
Connection ~ 10700 1950
Wire Wire Line
	10700 1950 10700 2050
$Comp
L power:GND #PWR?
U 1 1
P 10700 2050
F 0 "#PWR?" H 10700 1800 50  0001 C CNN
F 1 "GND" H 10705 1877 50  0000 C CNN
F 2 "" H 10700 2050 50  0001 C CNN
F 3 "" H 10700 2050 50  0001 C CNN
	1    10700 2050
	1    0    0    -1  
$EndComp
Text Notes 8100 800  0    197  ~ 39
chuan_gan_qi
$Comp
L Device:R R8
U 1 1
P 10500 5450
F 0 "R8" H 10570 5496 50  0000 L CNN
F 1 "200" H 10570 5405 50  0000 L CNN
F 2 "" V 10430 5450 50  0001 C CNN
F 3 "~" H 10500 5450 50  0001 C CNN
	1    10500 5450
	1    0    0    -1  
$EndComp
Wire Wire Line
	10500 5600 10500 5750
Wire Wire Line
	10500 5750 10450 5750
Wire Wire Line
	10500 5300 10500 4900
Wire Wire Line
	10500 4900 10250 4900
Connection ~ 10250 4900
Wire Wire Line
	10250 4900 10250 5100
Wire Wire Line
	10250 4050 10250 4750
Connection ~ 10250 4750
Wire Wire Line
	10250 4750 10250 4900
$Comp
L Device:C C7
U 1 1
P 3600 5850
F 0 "C7" H 3715 5896 50  0000 L CNN
F 1 "104" H 3715 5805 50  0000 L CNN
F 2 "" H 3638 5700 50  0001 C CNN
F 3 "~" H 3600 5850 50  0001 C CNN
	1    3600 5850
	1    0    0    -1  
$EndComp
$Comp
L Device:CP C8
U 1 1
P 4200 5850
F 0 "C8" H 4318 5896 50  0000 L CNN
F 1 "100uF" H 4318 5805 50  0000 L CNN
F 2 "" H 4238 5700 50  0001 C CNN
F 3 "~" H 4200 5850 50  0001 C CNN
	1    4200 5850
	1    0    0    -1  
$EndComp
Connection ~ 3200 5550
Wire Wire Line
	3600 6000 3600 6250
Wire Wire Line
	4200 6250 4200 6000
Connection ~ 3600 6250
Wire Wire Line
	3600 6250 4200 6250
Wire Wire Line
	3200 5550 3600 5550
Wire Wire Line
	3600 5700 3600 5550
Connection ~ 3600 5550
Wire Wire Line
	3600 5550 4200 5550
Wire Wire Line
	4200 5700 4200 5550
Connection ~ 4200 5550
Wire Wire Line
	4200 5550 4450 5550
Wire Wire Line
	4450 5350 4500 5350
$Comp
L Regulator_Linear:LM1117-3.3 U3
U 1 1
P 4950 5550
F 0 "U3" H 4950 5792 50  0000 C CNN
F 1 "LM1117-3.3" H 4950 5701 50  0000 C CNN
F 2 "" H 4950 5550 50  0001 C CNN
F 3 "http://www.ti.com/lit/ds/symlink/lm1117.pdf" H 4950 5550 50  0001 C CNN
	1    4950 5550
	1    0    0    -1  
$EndComp
Wire Wire Line
	4200 6250 4950 6250
Connection ~ 4200 6250
Wire Wire Line
	4450 5350 4450 5550
Wire Wire Line
	4650 5550 4450 5550
Connection ~ 4450 5550
Wire Wire Line
	4950 5850 4950 6250
Connection ~ 4950 6250
$Comp
L Device:C C9
U 1 1
P 5350 5800
F 0 "C9" H 5465 5846 50  0000 L CNN
F 1 "104" H 5465 5755 50  0000 L CNN
F 2 "" H 5388 5650 50  0001 C CNN
F 3 "~" H 5350 5800 50  0001 C CNN
	1    5350 5800
	1    0    0    -1  
$EndComp
$Comp
L Device:C C10
U 1 1
P 5850 5800
F 0 "C10" H 5965 5846 50  0000 L CNN
F 1 "104" H 5965 5755 50  0000 L CNN
F 2 "" H 5888 5650 50  0001 C CNN
F 3 "~" H 5850 5800 50  0001 C CNN
	1    5850 5800
	1    0    0    -1  
$EndComp
$Comp
L Device:C C11
U 1 1
P 6300 5800
F 0 "C11" H 6415 5846 50  0000 L CNN
F 1 "104" H 6415 5755 50  0000 L CNN
F 2 "" H 6338 5650 50  0001 C CNN
F 3 "~" H 6300 5800 50  0001 C CNN
	1    6300 5800
	1    0    0    -1  
$EndComp
$Comp
L Device:C C12
U 1 1
P 6750 5800
F 0 "C12" H 6865 5846 50  0000 L CNN
F 1 "104" H 6865 5755 50  0000 L CNN
F 2 "" H 6788 5650 50  0001 C CNN
F 3 "~" H 6750 5800 50  0001 C CNN
	1    6750 5800
	1    0    0    -1  
$EndComp
Wire Wire Line
	5350 5650 5350 5550
Wire Wire Line
	5350 5550 5250 5550
Wire Wire Line
	5850 5650 5850 5550
Wire Wire Line
	5850 5550 5600 5550
Connection ~ 5350 5550
Wire Wire Line
	6300 5650 6300 5550
Wire Wire Line
	6300 5550 5850 5550
Connection ~ 5850 5550
Wire Wire Line
	6750 5650 6750 5550
Wire Wire Line
	6750 5550 6300 5550
Connection ~ 6300 5550
Wire Wire Line
	6750 5950 6750 6200
Wire Wire Line
	6750 6200 6300 6200
Wire Wire Line
	6100 6200 6100 6250
Connection ~ 6100 6250
Wire Wire Line
	6300 5950 6300 6200
Connection ~ 6300 6200
Wire Wire Line
	6300 6200 6100 6200
Wire Wire Line
	5850 5950 5850 6250
Wire Wire Line
	4950 6250 5350 6250
Connection ~ 5850 6250
Wire Wire Line
	5850 6250 6100 6250
Wire Wire Line
	5350 5950 5350 6250
Connection ~ 5350 6250
Wire Wire Line
	5350 6250 5850 6250
Text GLabel 5700 5350 2    50   Output ~ 0
+3.3
Wire Wire Line
	5700 5350 5600 5350
Wire Wire Line
	5600 5350 5600 5550
Connection ~ 5600 5550
Wire Wire Line
	5600 5550 5350 5550
Wire Notes Line
	500  2500 5150 2500
Wire Notes Line
	7950 2750 7950 500 
Wire Notes Line
	5150 500  5150 2750
Wire Notes Line
	5150 2750 11150 2750
Wire Notes Line
	5600 5000 5600 2750
Wire Notes Line
	7400 5000 7400 6450
Wire Notes Line
	6950 6450 6950 7750
Wire Notes Line
	6950 7750 500  7750
Wire Notes Line
	500  500  500  7750
Wire Notes Line
	500  5000 7400 5000
Wire Notes Line
	11150 500  11150 6450
Wire Notes Line
	6950 6450 11150 6450
$Comp
L Device:C C16
U 1 1
P 4300 1800
F 0 "C16" H 4415 1846 50  0000 L CNN
F 1 "103" H 4415 1755 50  0000 L CNN
F 2 "" H 4338 1650 50  0001 C CNN
F 3 "~" H 4300 1800 50  0001 C CNN
	1    4300 1800
	1    0    0    -1  
$EndComp
$Comp
L power:GND #PWR?
U 1 1
P 4300 1950
F 0 "#PWR?" H 4300 1700 50  0001 C CNN
F 1 "GND" H 4305 1777 50  0000 C CNN
F 2 "" H 4300 1950 50  0001 C CNN
F 3 "" H 4300 1950 50  0001 C CNN
	1    4300 1950
	1    0    0    -1  
$EndComp
Wire Wire Line
	4300 1650 4400 1650
Connection ~ 4300 1650
Text Notes 650  800  0    157  ~ 31
fang_da
Wire Notes Line
	250  500  11150 500 
Wire Wire Line
	3200 6250 3600 6250
Wire Wire Line
	3950 7400 3200 7400
Wire Wire Line
	3200 7400 3200 7450
Wire Wire Line
	3950 6600 3500 6600
Wire Wire Line
	3500 6600 3500 6650
Wire Wire Line
	3500 6650 3200 6650
Connection ~ 3200 6650
Wire Wire Line
	2750 6750 3600 6750
Wire Wire Line
	3150 7050 3150 7100
$Comp
L power:GND #PWR?
U 1 1
P 3750 7100
F 0 "#PWR?" H 3750 6850 50  0001 C CNN
F 1 "GND" H 3755 6927 50  0000 C CNN
F 2 "" H 3750 7100 50  0001 C CNN
F 3 "" H 3750 7100 50  0001 C CNN
	1    3750 7100
	1    0    0    -1  
$EndComp
$Comp
L Device:L L1
U 1 1
P 3450 7100
F 0 "L1" V 3269 7100 50  0000 C CNN
F 1 "100uH" V 3360 7100 50  0000 C CNN
F 2 "" H 3450 7100 50  0001 C CNN
F 3 "~" H 3450 7100 50  0001 C CNN
	1    3450 7100
	0    1    1    0   
$EndComp
Wire Wire Line
	3300 7100 3150 7100
Connection ~ 3150 7100
Wire Wire Line
	3150 7100 3150 7250
Wire Wire Line
	3750 7100 3600 7100
$EndSCHEMATC
